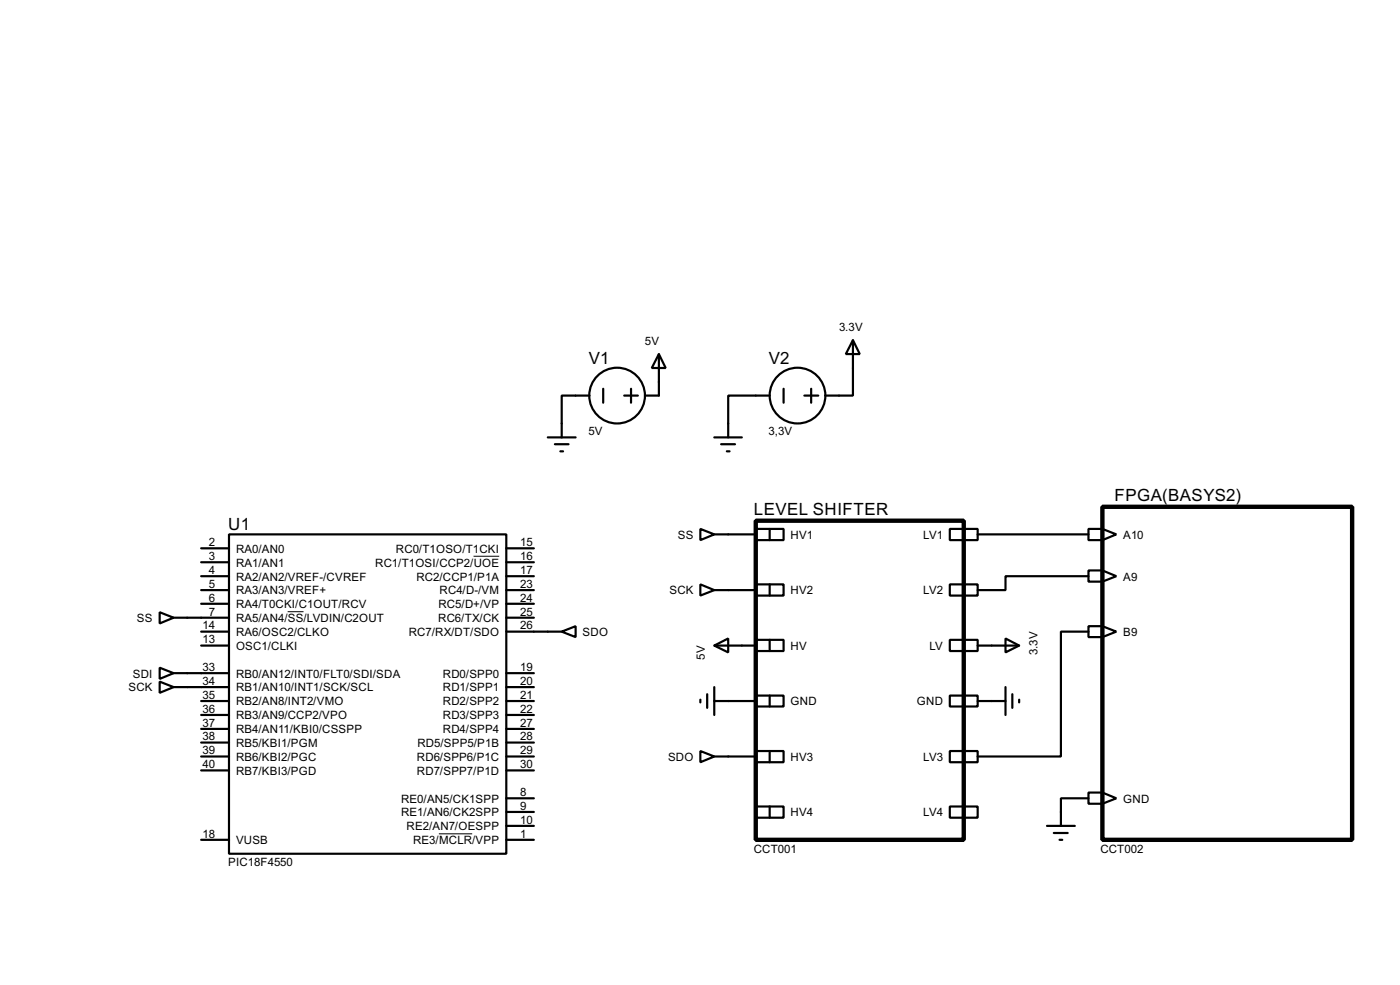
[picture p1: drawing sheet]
<svg xmlns="http://www.w3.org/2000/svg" width="256mm" height="180mm" viewBox="0 0 256 180" stroke-linecap="round" stroke-linejoin="round" font-family="sans-serif">
<g fill="none" stroke="#000" stroke-width=".4">
<path d="M108 72.4h-5.1v7.7M110.5 71.2v2.5M114.4 72.4h2.5M115.6 71.2v2.5M120.7 64.8l1.3 2.6h-2.6zM120.7 64.8v7.6h-2.5M141 72.4h-7.6v7.7M143.6 71.2v2.5M147.4 72.4h2.5M148.6 71.2v2.5M156.3 62.3l1.2 2.5h-2.5zM156.3 62.3v10.1h-5.1"/>
<path d="M42 97.8h50.8v58.5h-50.8zM100.4 80.1h5.1M101.7 81.3h2.5M102.7 82.6h.5M128.3 96.8l2.6 1-2.6 1.1zM130.9 97.8h7.6M130.9 80.1h5M132.1 81.3h2.6M133.2 82.6h.5M138.5 96.8h5.1v2.1h-5.1zM141 96.8v2.1M174 96.8h5.1v2.1h-5.1z"/>
<path d="M176.6 96.8v2.1M179.1 97.8h20.3M199.4 96.8h2.6l2.5 1-2.5 1.1h-2.6zM202 96.8v2.1M29.3 112.1l2.5 1-2.5 1zM31.8 113.1h10.2M36.9 115.6h5.1M36.9 118.2h5.1M36.9 108h5.1M36.9 100.4h5.1M36.9 102.9h5.1M36.9 105.5h5.1"/>
<path d="M36.9 110.5h5.1M92.8 115.6h10.1M92.8 113.1h5M92.8 108h5M92.8 100.4h5M92.8 102.9h5M92.8 105.5h5M92.8 110.5h5M102.9 115.6l2.6-1v2zM128.3 107l2.6 1-2.6 1zM130.9 118.2l2.5-1.3v2.5zM130.9 118.2h7.6"/>
<path d="M130.9 108h7.6M138.5 107h5.1v2h-5.1zM138.5 117.1h5.1v2.1h-5.1zM141 107v2M141 117.1v2.1M174 107h5.1v2h-5.1zM174 117.1h5.1v2.1h-5.1zM176.6 107v2M176.6 117.1v2.1M179.1 118.2h7.6M184.2 116.9l2.5 1.3-2.5 1.2zM199.4 104.4h2.6l2.5 1.1-2.5 1h-2.6z"/>
<path d="M199.4 114.6h2.6l2.5 1-2.5 1h-2.6zM199.4 105.5h-15.2v2.5h-5.1M199.4 115.6h-5v22.9h-15.3M202 104.4v2.1M202 114.6v2M29.3 122.2l2.5 1-2.5 1.1zM29.3 124.8l2.5 1-2.5 1zM31.8 123.2h10.2M31.8 125.8h10.2M36.9 138.5h5.1M36.9 128.3h5.1M36.9 130.9h5.1"/>
<path d="M36.9 133.4h5.1M36.9 135.9h5.1M92.8 123.2h5M92.8 125.8h5M92.8 138.5h5M92.8 128.3h5M92.8 130.9h5M92.8 133.4h5M92.8 135.9h5M128.3 137.5l2.6 1-2.6 1zM128.3 128.1v.5M129.6 127.1v2.5"/>
<path d="M130.9 138.5h7.6M130.9 128.3h7.6M130.9 125.8v5.1M138.5 127.3h5.1v2h-5.1zM138.5 137.5h5.1v2h-5.1zM141 127.3v2M141 137.5v2M174 127.3h5.1v2h-5.1zM174 137.5h5.1v2h-5.1zM176.6 127.3v2M176.6 137.5v2M179.1 128.3h5.1"/>
<path d="M184.2 125.8v5.1M185.5 127.1v2.5M186.7 128.1v.5M36.9 141h5.1M36.9 153.7h5.1M92.8 141h5M92.8 153.7h5M92.8 146.1h5M92.8 148.6h5M92.8 151.2h5M138.5 147.6h5.1v2.1h-5.1zM141 147.6v2.1"/>
<path d="M174 147.6h5.1v2.1h-5.1zM176.6 147.6v2.1M191.8 151.2h5.1M193.1 152.5h2.5M194.1 153.7h.5M199.4 145.1h2.6l2.5 1-2.5 1h-2.6zM199.4 146.1h-5v5.1M202 145.1v2"/>
<circle cx="113" cy="72.4" r="5.1"/>
<circle cx="146.1" cy="72.4" r="5.1"/>
</g>
<path d="M52.7 112h2.9M86.8 101.8h4.7M80.4 152.6h6.1" fill="none" stroke="#000" stroke-width=".18"/>
<path d="M138.5 95.3h38.1v58.4h-38.1zM202 92.8h45.7v60.9h-45.7z" fill="none" stroke="#000" stroke-width=".8"/>
<g font-size="3.5">
<text x="107.9" y="66.6">V1</text>
<text x="140.9" y="66.6">V2</text>
<text x="138.1" y="94.3">LEVEL SHIFTER</text>
<text x="204.2" y="91.8">FPGA(BASYS2)</text>
<text x="41.8" y="97">U1</text>
</g>
<g font-size="2.4">
<text x="118.2" y="63.1">5V</text>
<text x="153.7" y="60.5">3.3V</text>
<text x="107.8" y="79.7">5V</text>
<text x="140.8" y="79.7">3,3V</text>
<text x="38.3" y="100">2</text>
<text x="43.2" y="101.2">RA0/AN0</text>
<text x="72.5" y="101.2">RC0/T1OSO/T1CKI</text>
<text x="95.3" y="100">15</text>
<text x="124.2" y="98.6">SS</text>
<text x="144.8" y="98.6">HV1</text>
<text x="169.1" y="98.6">LV1</text>
<text x="205.8" y="98.6">A10</text>
<text x="38.3" y="102.5">3</text>
<text x="38.3" y="105.1">4</text>
<text x="38.3" y="107.6">5</text>
<text x="43.2" y="103.7">RA1/AN1</text>
<text x="43.2" y="106.3">RA2/AN2/VREF-/CVREF</text>
<text x="68.7" y="103.7">RC1/T1OSI/CCP2/UOE</text>
<text x="76.3" y="106.3">RC2/CCP1/P1A</text>
<text x="95.3" y="102.5">16</text>
<text x="95.3" y="105.1">17</text>
<text x="95.3" y="107.6">23</text>
<text x="205.8" y="106.3">A9</text>
<text x="25.1" y="113.9">SS</text>
<text x="38.3" y="110.1">6</text>
<text x="38.3" y="112.7">7</text>
<text x="43.2" y="108.8">RA3/AN3/VREF+</text>
<text x="43.2" y="111.3">RA4/T0CKI/C1OUT/RCV</text>
<text x="43.2" y="113.9">RA5/AN4/SS/LVDIN/C2OUT</text>
<text x="80.3" y="113.9">RC6/TX/CK</text>
<text x="80.3" y="111.3">RC5/D+/VP</text>
<text x="80.5" y="108.8">RC4/D-/VM</text>
<text x="95.3" y="110.1">24</text>
<text x="95.3" y="112.7">25</text>
<text x="122.6" y="108.8">SCK</text>
<text x="144.8" y="108.8">HV2</text>
<text x="169.1" y="108.8">LV2</text>
<text x="37.1" y="115.2">14</text>
<text x="37.1" y="117.8">13</text>
<text x="43.2" y="116.4">RA6/OSC2/CLKO</text>
<text x="43.2" y="119">OSC1/CLKI</text>
<text x="74.9" y="116.4">RC7/RX/DT/SDO</text>
<text x="95.3" y="115.2">26</text>
<text x="106.7" y="116.4">SDO</text>
<text x="144.8" y="119">HV</text>
<text x="170.3" y="119">LV</text>
<text x="190.1" y="119.9" transform="rotate(-90 190.1 119.9)">3.3V</text>
<text x="205.8" y="116.4">B9</text>
<text x="24.3" y="124">SDI</text>
<text x="37.1" y="122.8">33</text>
<text x="37.1" y="125.4">34</text>
<text x="43.2" y="124">RB0/AN12/INT0/FLT0/SDI/SDA</text>
<text x="81.1" y="124">RD0/SPP0</text>
<text x="95.3" y="122.8">19</text>
<text x="95.3" y="125.4">20</text>
<text x="129.1" y="120.7" transform="rotate(-90 129.1 120.7)">5V</text>
<text x="23.5" y="126.6">SCK</text>
<text x="37.1" y="127.9">35</text>
<text x="37.1" y="130.5">36</text>
<text x="43.2" y="126.6">RB1/AN10/INT1/SCK/SCL</text>
<text x="43.2" y="129.1">RB2/AN8/INT2/VMO</text>
<text x="43.2" y="131.7">RB3/AN9/CCP2/VPO</text>
<text x="81.1" y="126.6">RD1/SPP1</text>
<text x="81.1" y="129.1">RD2/SPP2</text>
<text x="81.1" y="131.7">RD3/SPP3</text>
<text x="95.3" y="127.9">21</text>
<text x="95.3" y="130.5">22</text>
<text x="144.8" y="129.1">GND</text>
<text x="168" y="129.1">GND</text>
<text x="37.1" y="133">37</text>
<text x="37.1" y="135.5">38</text>
<text x="43.2" y="134.2">RB4/AN11/KBI0/CSSPP</text>
<text x="43.2" y="136.7">RB5/KBI1/PGM</text>
<text x="76.5" y="136.7">RD5/SPP5/P1B</text>
<text x="81.1" y="134.2">RD4/SPP4</text>
<text x="95.3" y="133">27</text>
<text x="95.3" y="135.5">28</text>
<text x="37.1" y="138.1">39</text>
<text x="37.1" y="140.6">40</text>
<text x="43.2" y="139.3">RB6/KBI2/PGC</text>
<text x="43.2" y="141.8">RB7/KBI3/PGD</text>
<text x="76.4" y="139.3">RD6/SPP6/P1C</text>
<text x="76.4" y="141.8">RD7/SPP7/P1D</text>
<text x="95.3" y="138.1">29</text>
<text x="95.3" y="140.6">30</text>
<text x="122.4" y="139.3">SDO</text>
<text x="144.8" y="139.3">HV3</text>
<text x="169.1" y="139.3">LV3</text>
<text x="73.5" y="146.9">RE0/AN5/CK1SPP</text>
<text x="73.5" y="149.4">RE1/AN6/CK2SPP</text>
<text x="95.3" y="145.7">8</text>
<text x="95.3" y="148.2">9</text>
<text x="144.8" y="149.4">HV4</text>
<text x="169.1" y="149.4">LV4</text>
<text x="205.8" y="146.9">GND</text>
<text x="37.1" y="153.3">18</text>
<text x="43.2" y="154.5">VUSB</text>
<text x="74.5" y="152">RE2/AN7/OESPP</text>
<text x="75.7" y="154.5">RE3/MCLR/VPP</text>
<text x="95.3" y="150.8">10</text>
<text x="95.3" y="153.3">1</text>
<text x="41.8" y="158.5">PIC18F4550</text>
<text x="138.1" y="156.1">CCT001</text>
<text x="201.6" y="156.1">CCT002</text>
</g>
</svg>
